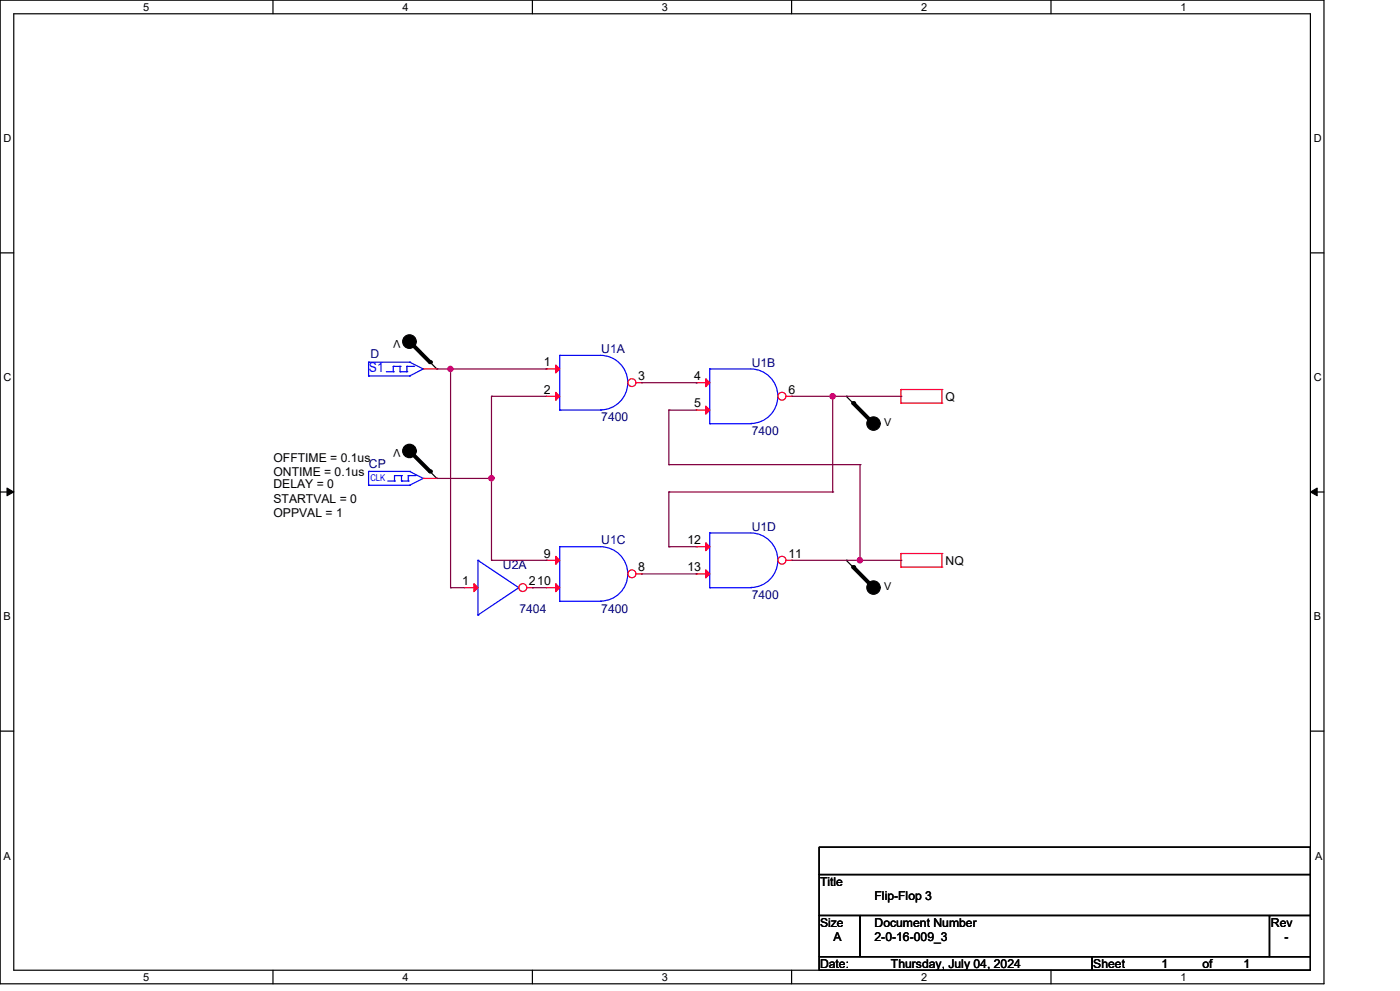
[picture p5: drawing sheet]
<svg xmlns="http://www.w3.org/2000/svg" width="297mm" height="210mm" viewBox="0 0 297 210" stroke-linecap="round" stroke-linejoin="round" font-family="sans-serif">
<g fill="none" stroke="#000" stroke-width=".25">
<path d="M0 0h280.6v208.4h-280.6zM2.9 2.9h274.8v202.6h-274.8zM57.8 0v2.9M112.8 0v2.9M167.8 0v2.9M222.7 0v2.9M0 53.6h2.9M277.7 53.6h2.9M86.8 72.4l5.8 5.7M92.6 78.1h.1M86.8 95.5l5.8 5.8M179.3 83.9h.1"/>
<path d="M179.3 83.9l5.8 5.8M0 104.2h2.9M92.6 101.3h.1M179.3 118.7h.1M179.3 118.7l5.8 5.8M277.7 104.2h2.9M0 154.9h2.9M277.7 154.9h2.9M173.6 179.4h104.1v5.8h-104.1zM173.6 185.2h104.1v8.7h-104.1zM173.6 193.9h8.7v8.7h-8.7zM182.3 193.9h86.7v8.7h-86.7z"/>
<path d="M269 193.9h8.7v8.7h-8.7zM57.8 205.5v2.9M112.8 205.5v2.9M167.8 205.5v2.9M173.6 202.6h57.8v2.9h-57.8zM222.7 205.5v2.9M231.4 202.6h46.3v2.9h-46.3z"/>
</g>
<path d="M1.5 103.4l1.4 .8-1.4 .8zM277.7 104.2l1.4-.8v1.6z" fill="#000" stroke="#000" stroke-width=".21"/>
<g fill="none" stroke="#f00" stroke-width=".25">
<path d="M115.7 78.1h.1M115.7 78.1h2.9M115.7 83.9h.1M115.7 83.9h2.9M190.9 85.4h.1M190.9 82.5h.1M190.9 82.5h8.7M190.9 85.4h8.7M190.9 82.5v2.9M199.6 82.5h.1M199.6 85.4h.1M199.6 82.5v2.9"/>
<path d="M190.9 117.2h.1M190.9 117.2v2.9M190.9 117.2h8.7M199.6 117.2h.1M199.6 117.2v2.9M190.9 120.1h.1M190.9 120.1h8.7M199.6 120.1h.1"/>
</g>
<g fill="#000" stroke="#000" stroke-width=".25">
<circle cx="86.8" cy="72.4" r="1.44"/>
<circle cx="86.8" cy="95.5" r="1.43"/>
<circle cx="185.1" cy="89.7" r="1.42"/>
<circle cx="185.1" cy="124.5" r="1.42"/>
</g>
<path d="M86.8 72.4l4.3 4.3M86.8 95.5l4.3 4.4M180.8 85.4l4.3 4.3M180.8 120.1l4.3 4.4" fill="none" stroke="#000" stroke-width=".85"/>
<g fill="#000">
<circle cx="91.1" cy="76.7" r=".42"/>
<circle cx="91.1" cy="99.9" r=".42"/>
<circle cx="180.8" cy="85.4" r=".42"/>
<circle cx="180.8" cy="120.1" r=".42"/>
</g>
<path d="M118.6 75.3h8.7a5.8 5.8 0 0 1 5.7 5.7 5.8 5.8 0 0 1-5.7 5.8M118.6 75.3h.1M118.6 75.3v11.6M118.6 86.9h.1M118.6 86.9h8.7M127.3 86.9h.1" fill="none" stroke="#00f" stroke-width=".25"/>
<g fill="#f00" stroke="#f00" stroke-width=".25">
<path d="M117.8 77.3l.8 .8-.8 .9z"/>
<path d="M117.8 83.1l.8 .8-.8 .9z"/>
</g>
<circle cx="133.9" cy="81.1" r=".84" fill="#fff" stroke="#f00" stroke-width=".25"/>
<path d="M134.8 81.1h1.2M136 81.1h.1M147.5 81.1h.1M147.5 86.9h.1M147.5 81.1h2.9M147.5 86.9h2.9M89.7 101.3h2.9M92.6 101.3h.1" fill="none" stroke="#f00" stroke-width=".25"/>
<g fill="none" stroke="#00f" stroke-width=".25">
<path d="M150.4 78.1h8.7a5.8 5.8 0 0 1 5.7 5.8 5.8 5.8 0 0 1-5.7 5.8M150.4 78.1h.1M150.4 78.1v11.6M78.1 99.9h.1M78.1 99.9v2.9M78.1 99.9h8.7M86.8 99.9h.1M86.8 99.9l2.9 1.4M150.4 89.7h.1M150.4 89.7h8.7M159.1 89.7h.1M78.1 102.8h.1"/>
<path d="M78.1 102.8h8.7M82.2 101.9h1.4M83.6 101.9h.1M83.6 100.7h.1M83.6 100.7v1.2M83.6 100.7h1.5M85.1 100.7h.1M85.1 101.9h.1M85.1 101.9h1.4M85.1 100.7v1.2M86.5 101.9h.1M86.5 100.7h.1"/>
<path d="M86.5 100.7h1.5M86.5 100.7v1.2M86.8 102.8h.1M88 100.7h.1M89.7 101.3h.1M89.7 101.3l-2.9 1.5"/>
</g>
<g fill="#f00" stroke="#f00" stroke-width=".25">
<path d="M149.6 80.2l.8 .9-.8 .8z"/>
<path d="M149.6 86l.8 .9-.8 .8z"/>
</g>
<circle cx="165.7" cy="83.9" r=".84" fill="#fff" stroke="#f00" stroke-width=".25"/>
<path d="M89.7 78.1h2.9M92.6 78.1h.1M166.6 83.9h1.2M167.8 83.9h.1M115.7 118.7h.1M115.7 118.7h2.9M115.7 124.5h.1M115.7 124.5h2.9" fill="none" stroke="#f00" stroke-width=".25"/>
<g fill="none" stroke="#00f" stroke-width=".25">
<path d="M78.1 76.7h.1M78.1 79.6h.1M78.1 79.6h8.7M78.1 76.7h8.7M78.1 76.7v2.9M81.9 78.7h1.4M83.3 77.6h.1M83.3 78.7h.1M83.3 77.6v1.1M83.3 77.6h1.5M84.8 77.6h.1M84.8 78.7h.1"/>
<path d="M84.8 78.7h1.4M84.8 77.6v1.1M86.2 78.7h.1M86.2 77.6h.1M86.2 77.6h1.5M86.2 77.6v1.1M86.8 79.6h.1M86.8 76.7h.1M86.8 76.7l2.9 1.4M87.7 77.6h.1M89.7 78.1h.1M89.7 78.1l-2.9 1.5"/>
<path d="M118.6 115.8h8.7a5.8 5.8 0 0 1 5.7 5.8 5.8 5.8 0 0 1-5.7 5.7M118.6 115.8h.1M118.6 115.8v11.6M118.6 127.4h.1M118.6 127.4h8.7M127.3 127.4h.1"/>
</g>
<g fill="#f00" stroke="#f00" stroke-width=".25">
<path d="M117.8 117.8l.8 .9-.8 .8z"/>
<path d="M117.8 123.6l.8 .9-.8 .8z"/>
</g>
<circle cx="133.9" cy="121.5" r=".84" fill="#fff" stroke="#f00" stroke-width=".25"/>
<path d="M98.4 124.5h.1M98.4 124.5h2.9M134.8 121.6h1.2M136 121.6h.1" fill="none" stroke="#f00" stroke-width=".25"/>
<path d="M101.3 118.7h.1M101.3 118.7v11.6M101.3 118.7l8.6 5.8M101.3 130.3h.1M109.9 124.5h.1M109.9 124.5l-8.6 5.8" fill="none" stroke="#00f" stroke-width=".25"/>
<path d="M100.4 123.6l.9 .9-.9 .8z" fill="#f00" stroke="#f00" stroke-width=".25"/>
<circle cx="110.8" cy="124.5" r=".84" fill="#fff" stroke="#f00" stroke-width=".25"/>
<path d="M147.5 115.8h.1M147.5 115.8h2.9M111.7 124.5h1.1M112.8 124.5h.1M147.5 121.6h.1M147.5 121.6h2.9" fill="none" stroke="#f00" stroke-width=".25"/>
<path d="M150.4 112.9h8.7a5.8 5.8 0 0 1 5.7 5.8 5.8 5.8 0 0 1-5.7 5.7M150.4 112.9h.1M150.4 112.9v11.6M150.4 124.5h.1M150.4 124.5h8.7M159.1 124.5h.1" fill="none" stroke="#00f" stroke-width=".25"/>
<g fill="#f00" stroke="#f00" stroke-width=".25">
<path d="M149.6 115l.8 .8-.8 .9z"/>
<path d="M149.6 120.7l.8 .9-.8 .8z"/>
</g>
<circle cx="165.7" cy="118.7" r=".84" fill="#fff" stroke="#f00" stroke-width=".25"/>
<path d="M166.6 118.7h1.2M167.8 118.7h.1" fill="none" stroke="#f00" stroke-width=".25"/>
<g fill="none" stroke="#800040" stroke-width=".25">
<path d="M92.6 78.1h23.1M95.5 78.1h.1M95.5 78.1v46.4M115.7 78.1h.1M104.2 83.9h.1M104.2 83.9h11.5M104.2 83.9v34.8M136 81.1h11.5M141.7 86.9h.1M141.7 98.4h.1M141.7 86.9h5.8M141.7 86.9v11.5"/>
<path d="M141.7 98.4h40.6M147.5 81.1h.1M167.8 83.9h23.1M176.5 83.9h.1M176.5 83.9v20.3M182.3 98.4h.1M182.3 98.4v20.3M190.9 83.9h.1M92.6 101.3h11.6M104.2 101.3h.1M104.2 118.7h.1M104.2 118.7h11.5"/>
<path d="M115.7 118.7h.1M141.7 115.8h.1M141.7 104.2h.1M141.7 104.2v11.6M141.7 115.8h5.8M141.7 104.2h34.8M167.8 118.7h23.1M176.5 104.2h.1M182.3 118.7h.1M190.9 118.7h.1M95.5 124.5h.1M95.5 124.5h2.9"/>
<path d="M112.8 124.5h.1M112.8 124.5h2.9M136 121.6h11.5M147.5 121.6h.1"/>
</g>
<g fill="#f0f" stroke="#f0f" stroke-width=".25">
<circle cx="104.1" cy="101.3" r=".56"/>
<circle cx="182.2" cy="118.7" r=".56"/>
<circle cx="176.5" cy="83.9" r=".56"/>
<circle cx="95.4" cy="78.1" r=".55"/>
</g>
<text font-size="2.9" fill="#00f" x="78.2" y="78.8">S1</text>
<g font-size="2.6" fill="#000080">
<text x="78.5" y="75.9">D</text>
<text x="127.4" y="74.8">U1A</text>
<text x="159.3" y="77.6">U1B</text>
<text x="127.4" y="89.2">7400</text>
<text x="159.3" y="92.1">7400</text>
<text x="78.2" y="99.1">CP</text>
<text x="159.3" y="112.4">U1D</text>
<text x="127.4" y="115.3">U1C</text>
<text x="106.6" y="120.5">U2A</text>
<text x="110.1" y="129.8">7404</text>
<text x="127.4" y="129.8">7400</text>
<text x="159.3" y="126.9">7400</text>
</g>
<g font-size="2.6">
<text x="115.3" y="77.6">1</text>
<text x="115.3" y="83.4">2</text>
<text x="135.3" y="80.5">3</text>
<text x="147.1" y="80.5">4</text>
<text x="167.1" y="83.4">6</text>
<text x="147.1" y="86.3">5</text>
<text x="200.4" y="84.9">Q</text>
<text x="58" y="97.9">OFFTIME = 0.1us</text>
<text x="58" y="100.8">ONTIME = 0.1us</text>
<text x="58" y="103.4">DELAY = 0</text>
<text x="58" y="106.6">STARTVAL = 0</text>
<text x="58" y="109.5">OPPVAL = 1</text>
<text x="115.3" y="118.1">9</text>
<text x="145.7" y="115.2">12</text>
<text x="167.1" y="118.1">11</text>
<text x="200.4" y="119.6">NQ</text>
<text x="97.9" y="123.9">1</text>
<text x="112.1" y="123.9">210</text>
<text x="135.3" y="121">8</text>
<text x="145.7" y="121">13</text>
<text x="173.8" y="187.7">Title</text>
<text x="185.3" y="190.6">Flip-Flop 3</text>
<text x="173.8" y="196.3">Size</text>
<text x="185.3" y="196.3">Document Number</text>
<text x="269.3" y="196.3">Rev</text>
<text x="176.7" y="199.3">A</text>
<text x="185.3" y="199.3">2-0-16-009_3</text>
<text x="272.2" y="199.3">-</text>
<text x="173.8" y="205.1">Date:</text>
<text x="188.8" y="205.1">Thursday, July 04, 2024</text>
<text x="231.7" y="205.1">Sheet</text>
<text x="246.2" y="205.1">1</text>
<text x="254.8" y="205.1">of</text>
<text x="263.5" y="205.1">1</text>
</g>
<g font-size="2.3">
<text x="30.4" y="2.2">5</text>
<text x="85.3" y="2.2">4</text>
<text x="140.3" y="2.2">3</text>
<text x="195.2" y="2.2">2</text>
<text x="250.2" y="2.2">1</text>
<text x=".8" y="30.1">D</text>
<text x="278.4" y="30.1">D</text>
<text x="84.9" y="72" transform="rotate(180 84.9 72)">V</text>
<text x=".8" y="80.8">C</text>
<text x="278.4" y="80.8">C</text>
<text x="84.9" y="95.2" transform="rotate(180 84.9 95.2)">V</text>
<text x="187.4" y="90.2">V</text>
<text x="187.4" y="124.9">V</text>
<text x=".8" y="131.4">B</text>
<text x="278.4" y="131.4">B</text>
<text x=".8" y="182.2">A</text>
<text x="278.7" y="182.2">A</text>
<text x="30.4" y="207.7">5</text>
<text x="85.3" y="207.7">4</text>
<text x="140.3" y="207.7">3</text>
<text x="195.2" y="207.7">2</text>
<text x="250.2" y="207.7">1</text>
</g>
<text font-size="2" fill="#00f" x="78.5" y="101.8">CLK</text>
</svg>
